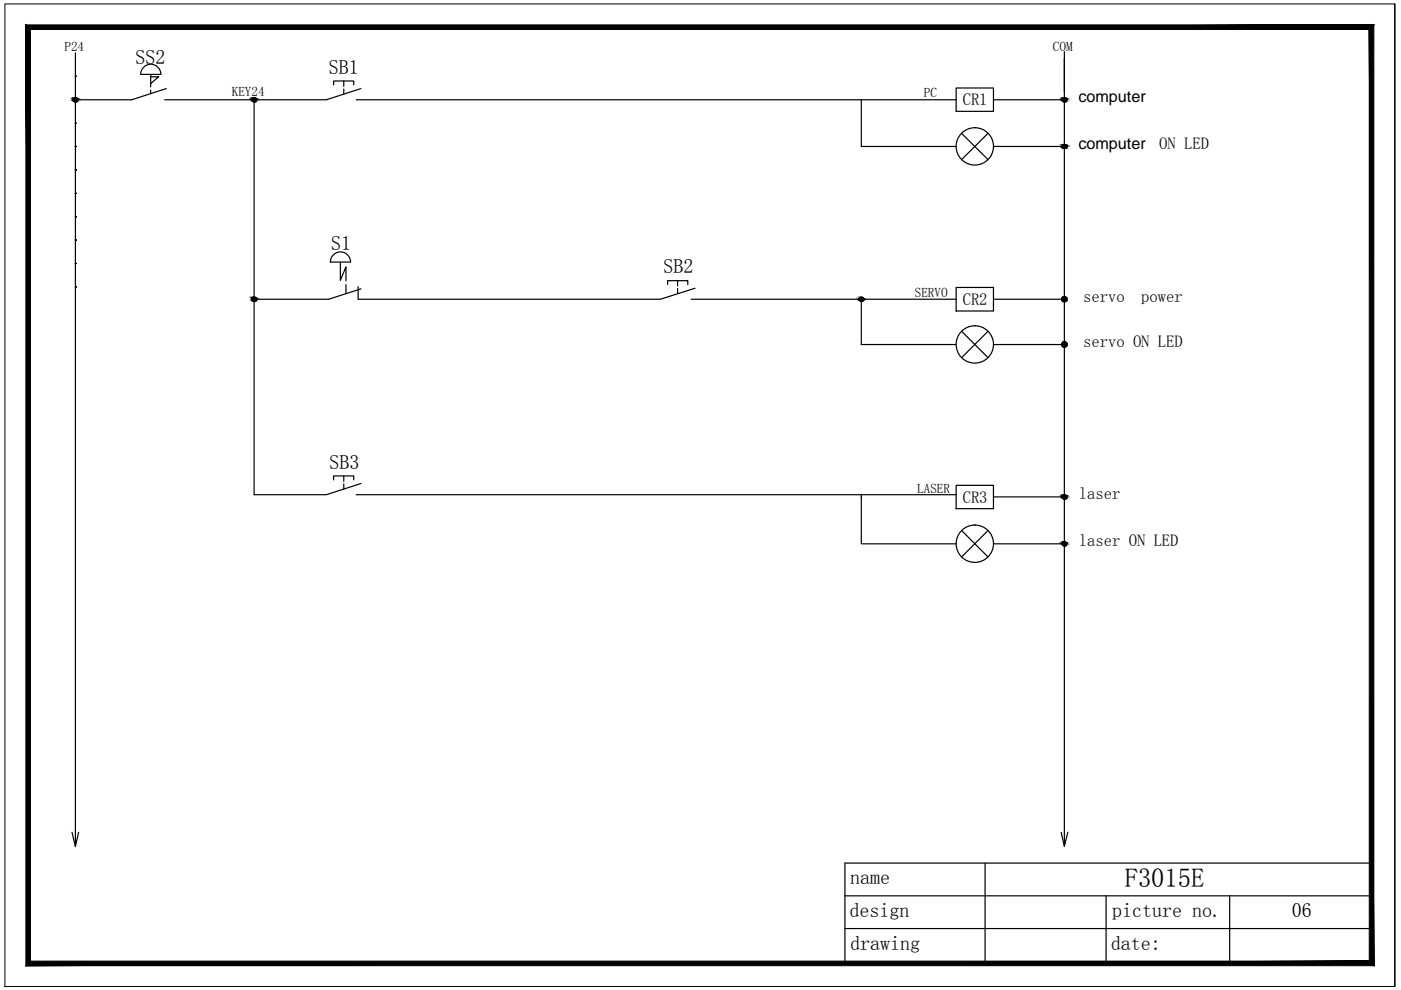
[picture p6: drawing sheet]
<svg xmlns="http://www.w3.org/2000/svg" width="297mm" height="210mm" viewBox="0 0 297 210" stroke-linecap="round" stroke-linejoin="round" font-family="sans-serif">
<!-- layer: 0 -->
<path d="M1 .8h294.7v208.4h-294.7z" fill="none" stroke="#000" stroke-width=".21"/>
<!-- layer: TEL_TITLE -->
<path d="M295.7 .8v208.4h-294.7" fill="none" stroke="#000" stroke-width=".25"/>
<path d="M6.5 203.8l-1 1 284.8-1zM5.5 204.8l284.8-1 1 1zM290.3 6.3v197.5l1 1zM290.3 6.3l1-1v199.5zM6.5 6.3h283.8l1-1zM5.5 5.3h285.8l-284.8 1zM5.5 5.3l1 198.5v-197.5zM5.5 5.3l1 198.5-1 1z" fill="#000" stroke="#000" stroke-width=".21"/>
<!-- layer: 0 -->
<g fill="none" stroke="#000" stroke-width=".25">
<path d="M16 16.2h.1M16 11.2v168.3M29.8 15.8h4.3M31.9 16.3h1.7l-1.7 1.4M31.9 15.8v2.6M31.9 19.1v.7M34.1 15.8a2.14 2.14 0 0 0-2.1-2.2 2.14 2.14 0 0 0-2.2 2.2M35.2 18.8l-7.3 2.4h-11.9M70.7 18v-.8h4.3v.8M72.9 17.2v1.1M72.9 18.9v1.1M76.5 18.8l-7.3 2.4h-34.3"/>
<path d="M202.7 18.7h7.9v4.9h-7.9zM225.7 11v168.2M16 21.2h.1M16 26.1h.1M16 31.1h.1M16 36h.1M53.9 21.2v83.7h15.3l7.3-2.4M75.5 21.2h127.2M182.6 21.2v9.9h20.1M203.9 28.3l5.6 5.6M209.5 28.3l-5.6 5.6M210.6 21.2h15.1"/>
<path d="M210.6 31.1h15.1M16 41h.1M16 46h.1M16 50.9h.1M16 55.9h.1M70.7 54a2.14 2.14 0 0 1 2.3-.4 2.14 2.14 0 0 1 1.3 1.9h-4.3l.1-.5zM72.2 55.6v3.8l1.1-2.8v2.9M143.7 59.5v1.1M16 60.8h.1M73.3 60.4v1.9M75.9 60.8v2.6h64.1l7.3-2.3M76.5 61.2l-6.8 2.2h-15.8"/>
<path d="M141.5 60.4v-.9h4.3v.9M143.7 61.2v1.1M146.5 63.4h56.2M182.6 63.4v9.7h20.1M202.7 60.9h7.9v5h-7.9zM203.9 70.2l5.6 5.6M209.5 70.2l-5.6 5.6M210.6 63.4h15.1M210.6 73.1h15.1M70.7 101.8v-.9h4.3v.9M72.9 100.9v1.2M72.9 102.6v1.1"/>
<path d="M75.5 104.9h127.2M182.6 104.9v10.4h20.1M182.6 105.4v.1M202.7 102.9h7.9v5h-7.9zM203.9 112.5l5.6 5.6M209.5 112.5l-5.6 5.6M210.6 105.4h15.1M210.6 115.3h15.1M15.3 176.5l.7 3 .7-3M225 176.5l.7 3 .7-3M179.1 189.9h111.2M179.1 196.9h111.2"/>
<path d="M208.9 183v20.9M234.5 190v13.9M260.7 190v13.9M290.3 183h-111.2v20.8"/>
<circle cx="16" cy="21.1" r=".49"/>
<circle cx="206.7" cy="31" r="4"/>
<circle cx="206.7" cy="73" r="4"/>
<circle cx="206.7" cy="115.3" r="4"/>
</g>
<g fill="#000" stroke="#000" stroke-width=".21">
<path d="M15.7 20.7h.5zM53.6 20.7h.5zM225.5 20.7h.4zM225.5 30.6h.4zM53.6 63h.5zM182.4 63h.5zM225.5 114.8h.4zM225.5 104.9h.4z"/>
<path d="M15.5 20.9v.3h1zM15.5 20.9h.9l.1 .3z"/>
<path d="M15.5 20.9h.9l-.7-.2zM15.7 20.7h.5l.2 .2z"/>
<path d="M15.5 21.2v.2h.5zM15.5 21.2h.5v.2z"/>
<path d="M15.7 21.6h.3zM16 21.6h.2z"/>
<path d="M15.5 21.4l.5 .2zM15.5 21.4h.5v.2z"/>
<path d="M16 21.2v.2h.4zM16 21.2h.5l-.1 .2z"/>
<path d="M16 21.4v.2h.2zM16 21.4h.4l-.2 .2z"/>
<path d="M53.5 20.9l-.1 .3h1zM53.5 20.9h.8l.1 .3z"/>
<path d="M53.5 20.9h.8l-.7-.2zM53.6 20.7h.5l.2 .2z"/>
<path d="M53.4 21.2l.1 .2h.4zM53.4 21.2h.5v.2z"/>
<path d="M53.6 21.6h.3zM53.9 21.6h.2z"/>
<path d="M53.5 21.4l.4 .2zM53.5 21.4h.4v.2z"/>
<path d="M53.9 21.2v.2h.4zM53.9 21.2h.5l-.1 .2z"/>
<path d="M53.9 21.4v.2h.2zM53.9 21.4h.4l-.2 .2z"/>
<path d="M225.2 20.9v.3h1zM225.2 20.9h.9l.1 .3z"/>
<path d="M225.2 30.8v.3h1zM225.2 30.8h.9l.1 .3z"/>
<path d="M225.2 20.9h.9l-.6-.2zM225.5 20.7h.4l.2 .2z"/>
<path d="M225.2 21.2v.2h.5zM225.2 21.2h.5v.2z"/>
<path d="M225.2 30.8h.9l-.6-.2zM225.5 30.6h.4l.2 .2z"/>
<path d="M225.2 31.1v.2h.5zM225.2 31.1h.5v.2z"/>
<path d="M225.5 21.6h.2zM225.7 21.6h.2z"/>
<path d="M225.2 21.4l.5 .2zM225.2 21.4h.5v.2z"/>
<path d="M225.5 31.5l.2 .1zM225.7 31.5h.2z"/>
<path d="M225.2 31.3l.5 .2zM225.2 31.3h.5v.2z"/>
<path d="M225.7 21.2v.2h.4zM225.7 21.2h.5l-.1 .2z"/>
<path d="M225.7 21.4v.2h.2zM225.7 21.4h.4l-.2 .2z"/>
<path d="M225.7 31.1v.2h.4zM225.7 31.1h.5l-.1 .2z"/>
<path d="M225.7 31.3v.2h.2zM225.7 31.3h.4l-.2 .2z"/>
<path d="M53.5 63.2l-.1 .2h1zM53.5 63.2h.8l.1 .2z"/>
<path d="M53.5 63.2h.8l-.7-.2zM53.6 63h.5l.2 .2z"/>
<path d="M53.4 63.4l.1 .3h.4zM53.4 63.4h.5v.3z"/>
<path d="M53.6 63.9l.3 .1zM53.9 63.9h.2z"/>
<path d="M53.5 63.7l.4 .2zM53.5 63.7h.4v.2z"/>
<path d="M53.9 63.4v.3h.4zM53.9 63.4h.5l-.1 .3z"/>
<path d="M53.9 63.7v.2h.2zM53.9 63.7h.4l-.2 .2z"/>
<path d="M182.2 63.2l-.1 .3h1zM182.2 63.2h.9v.3z"/>
<path d="M182.4 63l-.2 .2h.9zM182.4 63h.5l.2 .2z"/>
<path d="M182.1 63.5l.1 .2h.5zM182.1 63.5h.6v.2z"/>
<path d="M182.4 63.9l.3 .1zM182.7 63.9h.2z"/>
<path d="M182.2 63.7l.5 .2zM182.2 63.7h.5v.2z"/>
<path d="M182.7 63.5v.2h.4zM182.7 63.5h.4v.2z"/>
<path d="M182.7 63.7v.2h.2zM182.7 63.7h.4l-.2 .2z"/>
<path d="M225.2 115v.3h1zM225.2 115h.9l.1 .3z"/>
<path d="M225.2 105.1v.3h1zM225.2 105.1h.9l.1 .3z"/>
<path d="M225.5 114.8l-.3 .2h.9zM225.5 114.8h.4l.2 .2z"/>
<path d="M225.2 115.3v.2h.5zM225.2 115.3h.5v.2z"/>
<path d="M225.2 105.1h.9l-.6-.2zM225.5 104.9h.4l.2 .2z"/>
<path d="M225.2 105.4v.2h.5zM225.2 105.4h.5v.2z"/>
<path d="M225.5 115.7l.2 .1zM225.7 115.7h.2z"/>
<path d="M225.2 115.5l.5 .2zM225.2 115.5h.5v.2z"/>
<path d="M225.5 105.8l.2 .1zM225.7 105.8h.2z"/>
<path d="M225.2 105.6l.5 .2zM225.2 105.6h.5v.2z"/>
<path d="M225.7 115.3v.2h.4zM225.7 115.3h.5l-.1 .2z"/>
<path d="M225.7 115.5v.2h.2zM225.7 115.5h.4l-.2 .2z"/>
<path d="M225.7 105.4v.2h.4zM225.7 105.4h.5l-.1 .2z"/>
<path d="M225.7 105.6v.2h.2zM225.7 105.6h.4l-.2 .2z"/>
</g>
<!-- layer: TERM -->
<g fill="#000" stroke="#000" stroke-width=".21">
<path d="M225.1 63.4l.1 .3 .5-.3zM225.2 63.7l.5-.3-.3 .6zM225.7 63.4l-.3 .6h.3z"/>
<path d="M225.1 73.1l.1 .2 .5-.2zM225.2 73.3l.5-.2-.3 .5zM225.7 73.1l-.3 .5h.3z"/>
<path d="M225.4 62.9l.3 .5v-.5zM225.4 62.9l.3 .5-.5-.3zM225.2 63.1l-.1 .3h.6z"/>
<path d="M225.7 63.4v.6h.3zM225.7 63.4l.5 .3-.2 .3zM225.7 63.4l.5 .3 .1-.3z"/>
<path d="M225.4 72.5l.3 .6v-.7zM225.4 72.5l.3 .6-.5-.3zM225.2 72.8l-.1 .3h.6z"/>
<path d="M225.7 73.1v.5h.3zM225.7 73.1l.5 .2-.2 .3zM225.7 73.1l.5 .2 .1-.2z"/>
<path d="M225.7 63.4h.6l-.1-.3zM226 62.9l.2 .2-.5 .3zM225.7 62.9v.5l.3-.5z"/>
<path d="M225.7 73.1h.6l-.1-.3zM226 72.5l.2 .3-.5 .3zM225.7 72.4v.7l.3-.6z"/>
</g>
<text font-size="5.6" x="238.5" y="188.1">F3015E</text>
<g font-size="4.2">
<text x="28.7" y="13.5">SS2</text>
<text x="69.7" y="15.6">SB1</text>
<text x="70.2" y="53">S1</text>
<text x="140.7" y="57.9">SB2</text>
<text x="69.8" y="99.4">SB3</text>
<text x="180.2" y="187.4">name</text>
<text x="180.1" y="194.4">design</text>
<text x="235.8" y="194.3">picture no.</text>
<text x="273.9" y="194.5">06</text>
<text x="180.3" y="201.3">drawing</text>
<text x="235.5" y="201.3">date:</text>
</g>
<g font-size="3.5">
<text x="204.1" y="22.3">CR1</text>
<text x="245.8" y="31.6">ON LED</text>
<text x="204.1" y="64.7">CR2</text>
<text x="229.7" y="64">servo</text>
<text x="242" y="64">power</text>
<text x="229.7" y="73.5">servo ON LED</text>
<text x="204.1" y="106.6">CR3</text>
<text x="228.8" y="105.9">laser</text>
<text x="228.8" y="115.8">laser ON LED</text>
</g>
<g font-size="3.4">
<text x="228.6" y="21.6">computer</text>
<text x="228.6" y="31.6">computer</text>
</g>
<g font-size="2.8">
<text x="13.7" y="10.9">P24</text>
<text x="223.3" y="10.9">COM</text>
<text x="49.1" y="20.4">KEY24</text>
<text x="195.9" y="20.6">PC</text>
<text x="194" y="63">SERVO</text>
<text x="194.5" y="104.5">LASER</text>
</g>
</svg>
